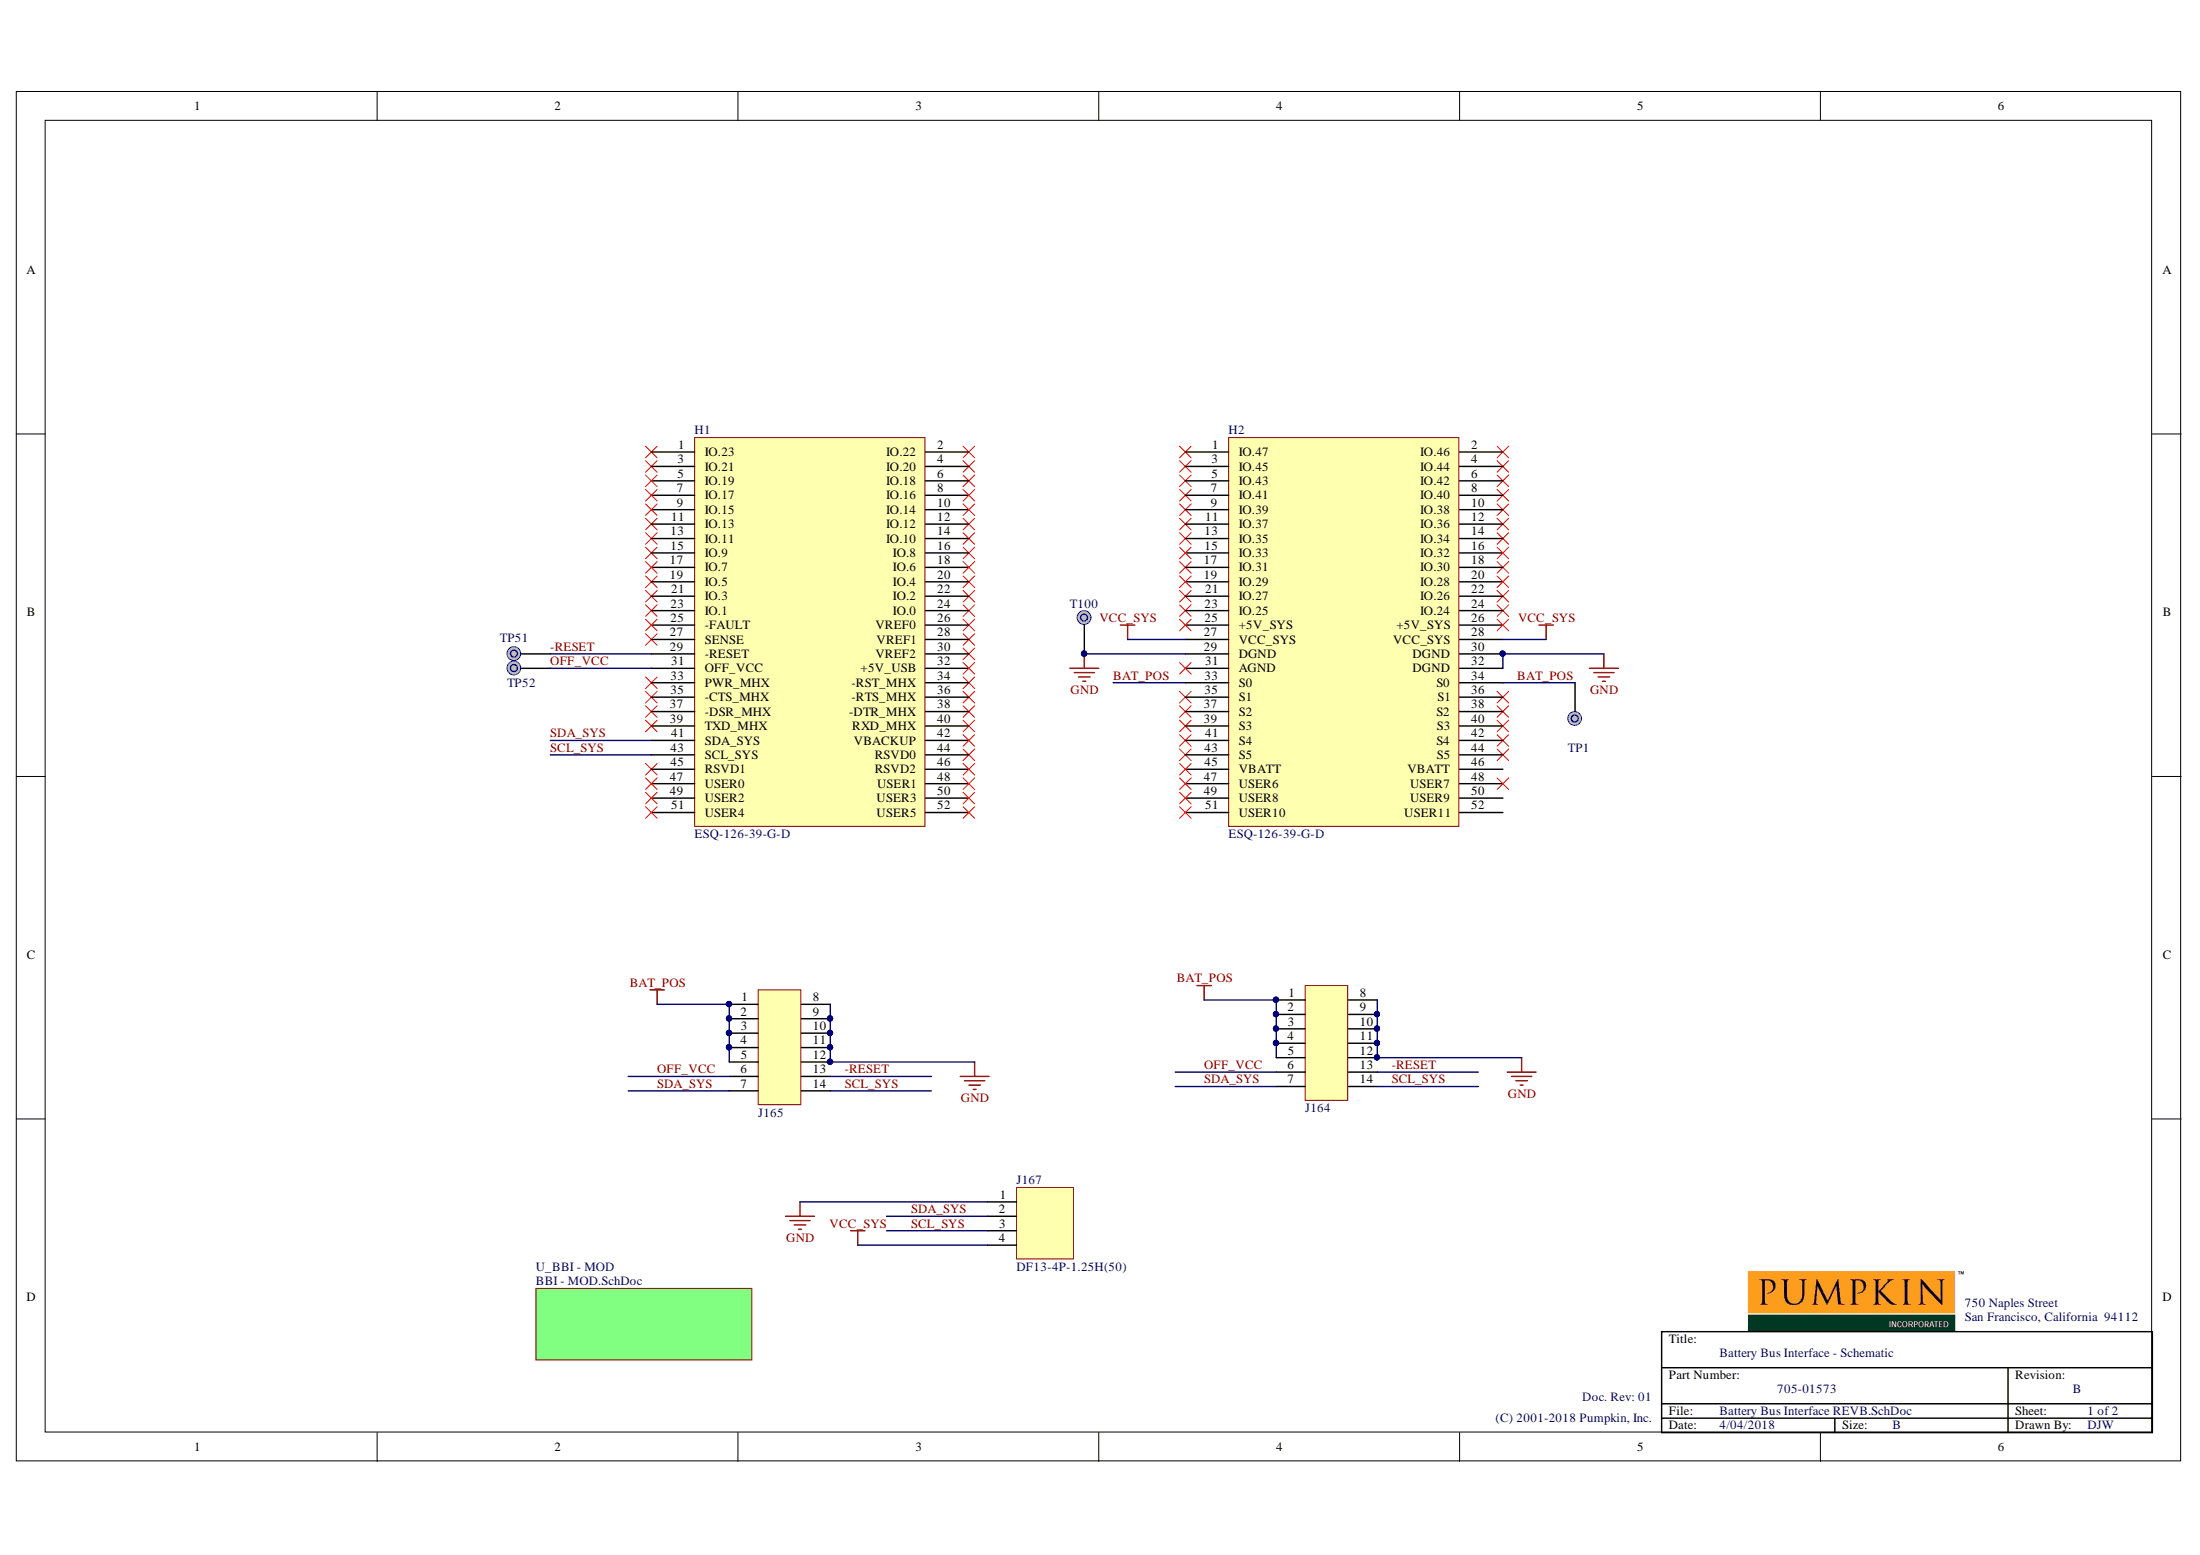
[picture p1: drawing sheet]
# Altium project Battery Bus Interface REVB.PrjPcb
AssemblyNumber: 710-01920; PartNumber: 705-01573; ProjectRevision: B; ProjectTitle: Battery Bus Interface
1 sheet, 9 parts. Net scope: global (net labels, ports and power ports of the same name join across sheets).
Board file: Battery Bus Interface REVB.PcbDoc

## Sheet Battery Bus Interface REVB.SchDoc: Schematic
size B; DrawnBy: DJW; SheetNumber: 1; SheetTotal: 2

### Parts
H1  ESQ-126-39-G-D  [ESQ-126-39-G-D]
H2  ESQ-126-39-G-D  [ESQ-126-39-G-D]
J164  M80-5401442  [M80-5401442]  (value not drawn)
J165  M80-5401442  [M80-5401442]  (value not drawn)
J167  DF13-4P-1.25H(50)  [DF13A_4P]
T100  GND Testpoint  [GND Testpoint]  (value not drawn)  (no BOM)
TP1  Testpoint  [Testpoint]  (value not drawn)  (no BOM)
TP51  Testpoint  [Testpoint]  (value not drawn)  (no BOM)
TP52  Testpoint  [Testpoint]  (value not drawn)  (no BOM)

### Sub-sheets
U_BBI - MOD = MOD.SchDoc (file not in this document): no entries

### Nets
BAT_POS: H2.33(S0) H2.34(S0) J164.1 J164.2 J164.3 J164.4 J164.5 J165.1 J165.2 J165.3 J165.4 J165.5 TP1.1
GND: H2.29(DGND) H2.30(DGND) H2.32(DGND) J164.8 J164.9 J164.10 J164.11 J164.12 J164.MNT J165.8 J165.9 J165.10 J165.11 J165.12 J165.MNT J167.1 J167.F T100.1
VCC_SYS: H2.27(VCC_SYS) H2.28(VCC_SYS) J167.4
-RESET: H1.29(-RESET) J164.13 J165.13 TP51.1
OFF_VCC: H1.31(OFF_VCC) J164.6 J165.6 TP52.1
SCL_SYS: H1.43(SCL_SYS) J164.14 J165.14 J167.3
SDA_SYS: H1.41(SDA_SYS) J164.7 J165.7 J167.2

Not connected (* = marked no-connect by the designer): H1 1(IO.23)* 2(IO.22)* 3(IO.21)* 4(IO.20)* 5(IO.19)* 6(IO.18)* 7(IO.17)* 8(IO.16)* 9(IO.15)* 10(IO.14)* 11(IO.13)* 12(IO.12)* 13(IO.11)* 14(IO.10)* 15(IO.9)* 16(IO.8)* 17(IO.7)* 18(IO.6)* 19(IO.5)* 20(IO.4)* 21(IO.3)* 22(IO.2)* 23(IO.1)* 24(IO.0)* 25(-FAULT)* 26(VREF0)* 27(SENSE)* 28(VREF1)* 30(VREF2)* 32(+5V_USB)* 33(PWR_MHX)* 34(-RST_MHX)* 35(-CTS_MHX)* 36(-RTS_MHX)* 37(-DSR_MHX)* 38(-DTR_MHX)* 39(TXD_MHX)* 40(RXD_MHX)* 42(VBACKUP)* 44(RSVD0)* 45(RSVD1)* 46(RSVD2)* 47(USER0)* 48(USER1)* 49(USER2)* 50(USER3)* 51(USER4)* 52(USER5)*; H2 1(IO.47)* 2(IO.46)* 3(IO.45)* 4(IO.44)* 5(IO.43)* 6(IO.42)* 7(IO.41)* 8(IO.40)* 9(IO.39)* 10(IO.38)* 11(IO.37)* 12(IO.36)* 13(IO.35)* 14(IO.34)* 15(IO.33)* 16(IO.32)* 17(IO.31)* 18(IO.30)* 19(IO.29)* 20(IO.28)* 21(IO.27)* 22(IO.26)* 23(IO.25)* 24(IO.24)* 25(+5V_SYS)* 26(+5V_SYS)* 31(AGND)* 35(S1)* 36(S1)* 37(S2)* 38(S2)* 39(S3)* 40(S3)* 41(S4)* 42(S4)* 43(S5)* 44(S5)* 45(VBATT)* 46(VBATT) 47(USER6)* 48(USER7)* 49(USER8)* 50(USER9) 51(USER10)* 52(USER11)

## Assembly variants
Placed Components Only: not fitted H1 H2 J164 J165
